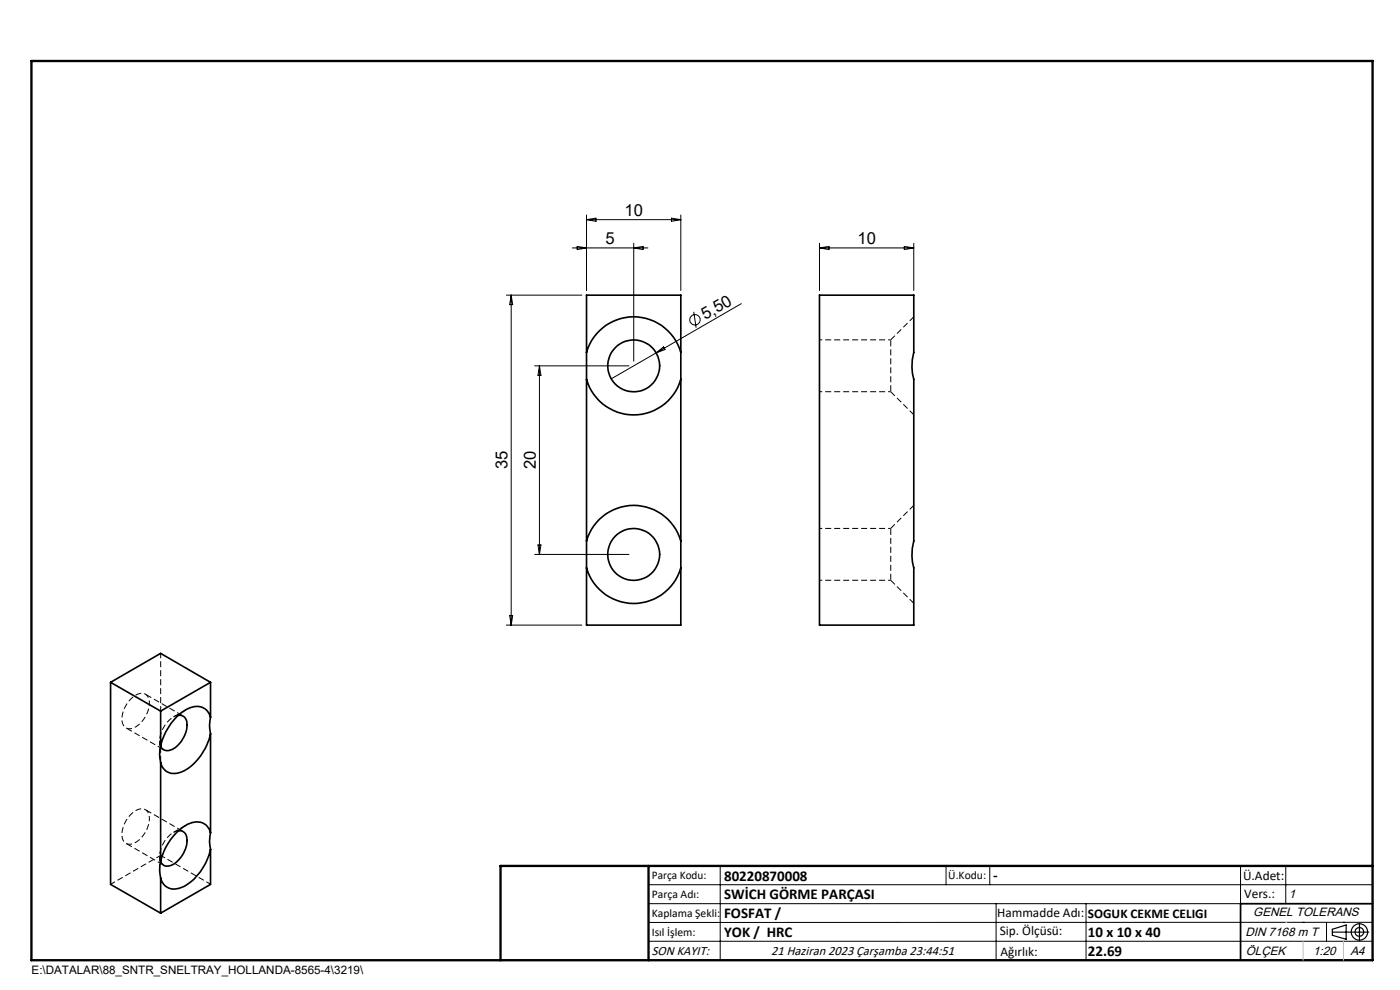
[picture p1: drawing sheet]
<svg xmlns="http://www.w3.org/2000/svg" width="297mm" height="210mm" viewBox="0 0 297 210" stroke-linecap="round" stroke-linejoin="round" font-family="sans-serif">
<g fill="none" stroke="#000" stroke-width=".35">
<path d="M124.4 74.7v5.8M124.4 74.7a10.4 10.4 0 0 1 10-7.5 10.4 10.4 0 0 1 10 7.5M124.4 74.7v-12.1h20v12.1M144.4 74.7v5.8M173.8 62.6h20.1v12.1a10.6 10.6 0 0 0 0 5.8v34.3a10.6 10.6 0 0 0 0 5.7v12.1h-20.1zM124.4 80.5a10.4 10.4 0 0 0 10 7.5 10.4 10.4 0 0 0 10-7.5M124.4 80.5v34.3M144.4 80.5v34.3M124.4 114.8a10.4 10.4 0 0 1 10-7.6 10.4 10.4 0 0 1 10 7.6M124.4 114.8v5.7M144.4 114.8v5.7M124.4 120.5a10.4 10.4 0 0 0 10 7.5 10.4 10.4 0 0 0 10-7.5"/>
<path d="M124.4 120.5v12.1h20v-12.1M23.5 144.7v42.9l10.6 6.1M23.5 144.7l10.6 6.1M23.5 144.7l10.6-6.1 10.6 6.1M34.1 158.3a7.3 7.3 0 0 0 0 3.5M34.1 150.8v7.5M37.9 151.7a1.7 1.7 0 0 1 1.8 2.1 5.9 5.9 0 0 1-3.9 5.4 1.47 1.47 0 0 1-1.7-.9M44.7 152.1a3.1 3.1 0 0 0-4.9-1.8 11.9 11.9 0 0 0-5.7 8M44.7 152.1a7.4 7.4 0 0 0 0 3.6M44.7 155.7a11.7 11.7 0 0 1-6.3 8.1 3 3 0 0 1-4.3-2M44.7 144.7l-10.6 6.1M44.7 144.7v7.4"/>
<path d="M44.7 155.7v21M34.1 161.8v21M37.9 176.2a1.75 1.75 0 0 1 1.8 2.1 5.9 5.9 0 0 1-3.9 5.4 1.47 1.47 0 0 1-1.7-.9M44.7 176.7a2.99 2.99 0 0 0-4.4-2 11.7 11.7 0 0 0-6.2 8.1M44.7 176.7a7.3 7.3 0 0 0 0 3.5M34.1 182.8a7.3 7.3 0 0 0 0 3.5M34.1 186.3v7.4M44.7 180.2a11.5 11.5 0 0 1-6.3 8.1 2.98 2.98 0 0 1-4.3-2M44.7 180.2v7.4l-10.6 6.1M291.2 191.7h-28v12"/>
<circle cx="134.4" cy="77.6" r="5.5"/>
<circle cx="134.4" cy="117.6" r="5.5"/>
</g>
<path d="M189 72.1v11M189 112.1v11" fill="none" stroke="#000" stroke-width=".21" stroke-dasharray="1.3 .6" stroke-dashoffset="-.1" stroke-linecap="butt"/>
<path d="M193.9 67.2l-4.9 4.9M189 83.1l4.9 4.9M193.9 107.2l-4.9 4.9M189 123.1l4.9 4.9" fill="none" stroke="#000" stroke-width=".21" stroke-dasharray="1.3 .6" stroke-linecap="butt"/>
<path d="M189 72.1h-15.1M173.9 83.1h15.1M189 112.1h-15.1M173.9 123.1h15.1M31.7 149.1a1.77 1.77 0 0 0-.8-1.8 1.77 1.77 0 0 0-2 .1 6 6 0 0 0-2.9 6 1.73 1.73 0 0 0 2.9 .7 6.5 6.5 0 0 0 2.8-5M31.7 173.6a1.77 1.77 0 0 0-.8-1.8 1.77 1.77 0 0 0-2 .1 6 6 0 0 0-2.9 6 1.73 1.73 0 0 0 2.9 .7 6.5 6.5 0 0 0 2.8-5" fill="none" stroke="#000" stroke-width=".21" stroke-dasharray="1.3 .6" stroke-dashoffset=".7" stroke-linecap="butt"/>
<path d="M37.9 151.7a5.7 5.7 0 0 0-3.8 6.6M37.9 176.2a5.7 5.7 0 0 0-3.8 6.6" fill="none" stroke="#000" stroke-width=".21" stroke-dasharray="1.3 .6" stroke-dashoffset=".3" stroke-linecap="butt"/>
<path d="M26.7 154.4l8 4.6M38.9 151.9l-8.1-4.6M26.7 178.9l8 4.6M34.1 161.8v-3.5M38.9 176.4l-8.1-4.6" fill="none" stroke="#000" stroke-width=".21" stroke-dasharray="1.3 .6" stroke-dashoffset="-.2" stroke-linecap="butt"/>
<path d="M33.9 157.1v2.8M34.1 150.8v-12.2M23.5 187.6l10.6-6.2M33.9 181.6v2.8M44.7 187.6l-10.6-6.2" fill="none" stroke="#000" stroke-width=".21" stroke-dasharray="1.3 .6" stroke-dashoffset=".2" stroke-linecap="butt"/>
<path d="M39.4 150.6l-2.6 1.5M39.4 175.1l-2.6 1.5" fill="none" stroke="#000" stroke-width=".21" stroke-dasharray="1.3 .6" stroke-dashoffset=".1" stroke-linecap="butt"/>
<g fill="none" stroke="#000" stroke-width=".21">
<path d="M121.4 52.6h16M122.4 52.3l2 .3-2 .3zM124.4 45.6v16M124.4 46.6h20M124.4 46.6l2-.3v.6zM134.4 51.6v25M134.4 52.6l2-.3v.6zM142.5 46.3l1.9 .3-1.9 .3zM144.4 45.6v16M173.8 52.6h20.1M173.8 51.6v10M173.8 52.6l2.1-.3v.6z"/>
<path d="M191.8 52.3l2.1 .3-2.1 .3zM193.9 51.6v10M107.4 62.6h16M108.4 62.6v70M108.4 62.6l.4 2h-.7zM113.4 77.6h20M114.4 77.6v40M114.4 77.6l.4 2h-.7zM139.2 74.9l1.6-1.3 .3 .5zM147.2 66.1l.5 3.4M157.3 64.4l-27.6 16M113.4 117.6h20"/>
<path d="M114.1 115.6h.7l-.4 2zM107.4 132.6h16M108.1 130.6h.7l-.4 2zM137.6 187.7h153.6M137.6 191.7h153.6M137.6 199.7h153.6M152.8 183.7v20M200.7 183.7v4M210 183.7v4M211.3 191.7v12M230.4 191.7v12M263.2 183.7v20"/>
<path d="M272.8 183.7v8M276.4 195.6h.1M281.4 195.6v4.1M285 195.6h.1M291.2 195.6l-153.6 .1"/>
<circle cx="147.4" cy="67.8" r="1.1"/>
</g>
<g fill="none" stroke="#000" stroke-width=".25">
<path d="M282.6 197.7h7.8M282.6 197.1l3-.9v3l-3-.8zM288.4 195.8v3.8M106.2 203.7h185"/>
<circle cx="288.4" cy="197.7" r="1.74"/>
<circle cx="288.4" cy="197.7" r=".93"/>
</g>
<path d="M6.7 12.9h284.5v190.8h-284.5zM137.6 183.7v20M291.2 183.7h-185v20" fill="none" stroke="#000" stroke-width=".5"/>
<path d="M276.4 199.7v4M285 199.7v4" fill="none" stroke="#c0c0c0" stroke-width=".21"/>
<path d="M272.8 195.6h.1" fill="none" stroke="#c0c0c0" stroke-width=".25"/>
<g font-size="3.5">
<text x="132.5" y="45.8">10</text>
<text x="128.5" y="51.8">5</text>
<text x="181.9" y="51.8">10</text>
<text x="149.6" y="67.9" transform="rotate(-30 149.6 67.9)">5,50</text>
<text x="107.7" y="99.5" transform="rotate(-90 107.7 99.5)">35</text>
<text x="113.7" y="99.5" transform="rotate(-90 113.7 99.5)">20</text>
</g>
<g font-size="3.2">
<text x="153.6" y="186.8">80220870008</text>
<text x="153.6" y="190.8">SWİCH GÖRME PARÇASI</text>
<text x="210.7" y="186.6">-</text>
<text x="153.6" y="194.8">FOSFAT /</text>
<text x="153.6" y="198.8">YOK / HRC</text>
<text x="230.8" y="198.7">10 x 10 x 40</text>
<text x="230.8" y="202.8">22.69</text>
</g>
<g font-size="2.8">
<text x="263.7" y="186.7">Ü.Adet:</text>
<text x="263.9" y="190.5">Vers.:</text>
<text x="211.5" y="194.5">Hammadde Adı:</text>
<text x="230.8" y="194.7">SOGUK CEKME CELIGI</text>
<text x="138.3" y="202.6">SON KAYIT:</text>
<text x="163.6" y="202.6">21 Haziran 2023 Çarşamba 23:44:51</text>
<text x="212.1" y="198.4">Sip. Ölçüsü:</text>
<text x="212.2" y="202.7">Ağırlık:</text>
</g>
<g font-size="2.6">
<text x="273.4" y="190.4">1</text>
<text x="265.9" y="194.4">GENEL TOLERANS</text>
<text x="264.2" y="198.5">DIN 7168 m T</text>
<text x="264.3" y="202.6">ÖLÇEK</text>
<text x="278.5" y="202.6">1:20</text>
<text x="286.5" y="202.6">A4</text>
</g>
<g font-size="2.5">
<text x="138.3" y="186.4">Parça Kodu:</text>
<text x="138.3" y="190.5">Parça Adı:</text>
<text x="201.2" y="186.5">Ü.Kodu:</text>
<text x="138.3" y="194.5">Kaplama Şekli:</text>
<text x="138.3" y="198.6">Isıl İşlem:</text>
<text x="6.7" y="206.7">E:\DATALAR\88_SNTR_SNELTRAY_HOLLANDA-8565-4\3219\</text>
</g>
</svg>
